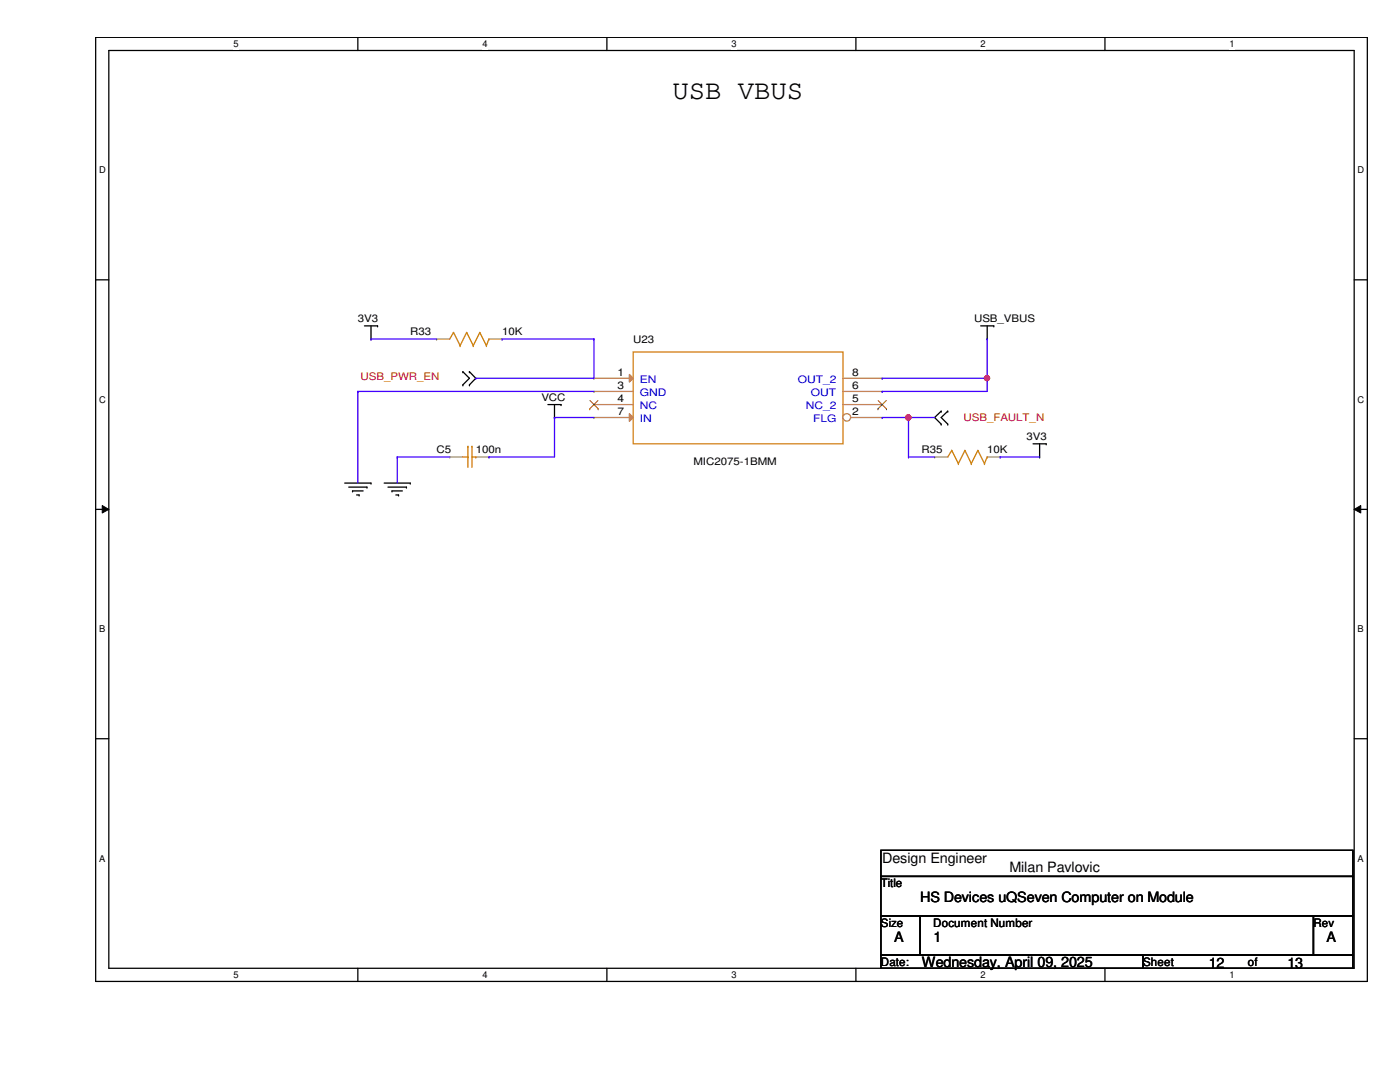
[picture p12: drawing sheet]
<svg xmlns="http://www.w3.org/2000/svg" width="279mm" height="216mm" viewBox="0 0 279 216" stroke-linecap="round" stroke-linejoin="round" font-family="sans-serif">
<path d="M19.1 7.5h253.8v188.3h-253.8zM21.7 10.1h248.6v183.1h-248.6z" fill="none" stroke="#000" stroke-width=".25"/>
<g fill="#fff">
<path d="M46.6 7.7h1v2.1h-1z"/>
<path d="M46.6 193.5h1v2.1h-1z"/>
</g>
<path d="M71.4 7.5v2.6M71.4 193.2v2.6" fill="none" stroke="#000" stroke-width=".25"/>
<g fill="#fff">
<path d="M96.3 7.7h1v2.1h-1z"/>
<path d="M96.3 193.5h1v2.1h-1z"/>
</g>
<path d="M121.1 7.5v2.6M121.1 193.2v2.6" fill="none" stroke="#000" stroke-width=".25"/>
<g fill="#fff">
<path d="M146 7.7h1v2.1h-1z"/>
<path d="M146 193.5h1v2.1h-1z"/>
</g>
<path d="M170.8 7.5v2.6M170.8 193.2v2.6" fill="none" stroke="#000" stroke-width=".25"/>
<g fill="#fff">
<path d="M195.7 7.7h1v2.1h-1z"/>
<path d="M195.7 193.5h1v2.1h-1z"/>
</g>
<path d="M220.5 7.5v2.6M220.5 193.2v2.6" fill="none" stroke="#000" stroke-width=".25"/>
<g fill="#fff">
<path d="M245.4 7.7h1v2.1h-1z"/>
<path d="M245.4 193.5h1v2.1h-1z"/>
<path d="M19.8 32.9h1.3v2.1h-1.3z"/>
<path d="M270.9 32.9h1.3v2.1h-1.3z"/>
<path d="M19.8 78.7h1.3v2.1h-1.3z"/>
<path d="M270.9 78.7h1.3v2.1h-1.3z"/>
</g>
<path d="M19.1 55.8h2.6M270.3 55.8h2.6" fill="none" stroke="#000" stroke-width=".25"/>
<g fill="#fff">
<path d="M19.8 124.5h1.2v2.1h-1.2z"/>
<path d="M270.9 124.5h1.3v2.1h-1.3z"/>
</g>
<path d="M19.1 101.6h2.6M270.3 101.6h2.6" fill="none" stroke="#000" stroke-width=".25"/>
<path d="M20.4 100.9l1.3 .7-1.3 .8zM270.3 101.6l1.3-.7v1.5z" fill="#000"/>
<path d="M20.4 100.9l1.3 .7-1.3 .8zM270.3 101.6l1.3-.7v1.5z" fill="none" stroke="#000" stroke-width=".2"/>
<g fill="#fff">
<path d="M19.8 170.3h1.2v2h-1.2z"/>
<path d="M270.9 170.3h1.3v2h-1.3z"/>
</g>
<g fill="none" stroke="#000" stroke-width=".25">
<path d="M72.7 65h2.7M74 67.6h.1M74 65v2.6M75.4 65h.1M92.4 74.2h.1M92.4 76.8h.1M92.4 74.2l1.3 1.3-1.3 1.3M93.7 76.8h.1M93.7 74.2h.1M93.7 74.2l1.3 1.3-1.3 1.3M195.7 65h2.6M197 67.6h.1"/>
<path d="M197 65v2.6M198.3 65h.1M68.8 96.4h5.2M69.6 97.2h3.6M70.4 98h.1M70.4 98h2.1M71.2 98.8h.5M71.7 98.8h.1M73.2 97.2h.1M74 96.4h.1M76.7 96.4h5.2M77.4 97.2h3.7"/>
<path d="M78.2 98h.1M78.2 98h2.1M79 98.8h.5M79.5 98.8h.1M81.1 97.2h.1M81.9 96.4h.1M109.3 80.7h2.7M110.7 83.3h.1M110.7 80.7v2.6M112 80.7h.1M187.8 82h.1M187.8 84.6h.1"/>
<path d="M187.8 82l-1.3 1.3 1.3 1.3M189.1 84.6h.1M189.1 82h.1M189.1 82l-1.3 1.3 1.3 1.3M206.2 88.6h2.6M207.5 91.2h.1M207.5 88.6v2.6M208.8 88.6h.1M19.1 147.4h2.6M270.3 147.4h2.6M175.8 169.7h94.2v5.2h-94.2zM175.8 174.9h94.2v7.9h-94.2z"/>
<path d="M175.8 182.8h7.8v7.8h-7.8zM175.8 190.6h52.3v2.6h-52.3zM183.6 182.8h78.5v7.8h-78.5zM228.1 190.6h41.9v2.6h-41.9zM262.1 182.8h7.9v7.8h-7.9z"/>
</g>
<g fill="none" stroke="#cc8006" stroke-width=".25">
<path d="M90.5 66.3h.1M90.5 66.3l1.3 2.7M90.5 66.3l-.8 1.3M91.8 69h.1M93.1 66.3h.1M93.1 66.3l-1.3 2.7M93.1 66.3l1.3 2.7M94.4 69h.1M95.8 66.3h.1M95.8 66.3l-1.4 2.7M95.8 66.3l1.3 2.7M97.1 69h.1"/>
<path d="M97.6 67.6h.1M97.6 67.6l-.5 1.4M126.4 70.2h41.8v18.4h-41.8zM92.4 91.2h1M93.4 89.1h.1M93.4 91.2h.1M93.4 89.1v4.2M94.2 89.1h.1M94.2 89.1v4.2M94.2 91.2h.8M95 91.2h.1M189.9 89.9h.1"/>
<path d="M189.9 89.9l1.4 2.6M189.9 89.9l-.8 1.3M191.3 92.5h.1M192.6 89.9h.1M192.6 89.9l-1.3 2.6M192.6 89.9l1.2 2.6M193.8 92.5h.1M195.2 89.9h.1M195.2 89.9l-1.4 2.6M195.2 89.9l1.3 2.6M196.5 92.5h.1M197 91.2h.1"/>
<path d="M197 91.2l-.5 1.3"/>
</g>
<path d="M87.1 67.6h.1M87.1 67.6h2.6M97.6 67.6h2.6M100.2 67.6h.1M89.7 91.2h.1M89.7 91.2h2.7M95 91.2h2.6M97.6 91.2h.1M186.5 91.2h.1M186.5 91.2h2.6M197 91.2h2.6M199.6 91.2h.1" fill="none" stroke="#a84" stroke-width=".25"/>
<path d="M125.6 74.7l.8 .8-.8 .7z" fill="#a84"/>
<path d="M118.5 75.5h.1M118.5 78.1h.1M118.5 75.5h7.9M118.5 78.1h7.9M125.6 74.7l.8 .8-.8 .7zM118.5 80.7h.1M118.5 80.7h7.9" fill="none" stroke="#a84" stroke-width=".25"/>
<path d="M117.7 79.9l1.7 1.7M119.3 79.9l-1.6 1.7M117.7 81.6h.1M119.4 81.6h.1" fill="none" stroke="#804000" stroke-width=".2"/>
<path d="M125.6 82.5l.8 .8-.8 .8z" fill="#a84"/>
<path d="M118.5 83.3h.1M118.5 83.3h7.9M125.6 82.5l.8 .8-.8 .8z" fill="none" stroke="#a84" stroke-width=".25"/>
<circle cx="169" cy="83.3" r=".75" fill="#fff"/>
<g fill="none" stroke="#a84" stroke-width=".25">
<path d="M168.2 78.1h7.9M168.2 75.5h7.9M176.1 78.1h.1M176.1 75.5h.1M168.2 80.7h7.9M169.8 83.3h6.3M176.1 83.3h.1M176.1 80.7h.1"/>
<circle cx="169" cy="83.3" r=".75"/>
</g>
<path d="M175.3 79.9l1.6 1.7M176.9 79.9l-1.7 1.7M175.2 81.6h.1M176.9 81.6h.1" fill="none" stroke="#804000" stroke-width=".2"/>
<path d="M74 67.6h.1M74 67.6h13.1M95 75.5h.1M100.2 67.6h.1M100.2 67.6h18.3M118.5 67.6h.1M118.5 67.6v7.9h-23.5M176.1 75.5h.1M197 67.6h.1M197 67.6v7.9h-20.9" fill="none" stroke="#4200ff" stroke-width=".25"/>
<circle cx="197" cy="75.5" r=".5" fill="#f00"/>
<circle cx="197" cy="75.5" r=".5" fill="none" stroke="#f00" stroke-width=".25"/>
<path d="M71.4 78.1h.1M71.4 78.1v18.3M71.4 78.1h47.1M176.1 78.1h.1M197 75.5h.1M197 75.5v2.6h-20.9M110.7 83.3h.1M110.7 83.3h7.8M110.7 83.3v7.9M176.1 83.3h.1M176.1 83.3h5.2" fill="none" stroke="#4200ff" stroke-width=".25"/>
<circle cx="181.3" cy="83.3" r=".51" fill="#f00"/>
<circle cx="181.3" cy="83.3" r=".51" fill="none" stroke="#f00" stroke-width=".25"/>
<path d="M79.3 91.2h.1M79.3 91.2h10.4M79.3 91.2v5.2M97.6 91.2h.1M97.6 91.2h13.1M181.3 83.3h.1M181.3 91.2h.1M181.3 83.3v7.9M181.3 83.3h5.2M181.3 91.2h5.2M199.6 91.2h.1M199.6 91.2h7.9" fill="none" stroke="#4200ff" stroke-width=".25"/>
<circle cx="197" cy="75.5" r=".5" fill="#f00"/>
<circle cx="197" cy="75.5" r=".5" fill="none" stroke="#f00" stroke-width=".25"/>
<circle cx="181.3" cy="83.3" r=".51" fill="#f00"/>
<circle cx="181.3" cy="83.3" r=".51" fill="none" stroke="#f00" stroke-width=".25"/>
<text font-size="5.5" x="134.2" y="19.7">USB VBUS</text>
<g font-size="2.8">
<text x="176.1" y="172.2">Design Engineer</text>
<text x="201.5" y="174">Milan Pavlovic</text>
<text x="183.6" y="180">HS Devices uQSeven Computer on Module</text>
<text x="178.4" y="187.9">A</text>
<text x="186.3" y="187.9">1</text>
<text x="264.8" y="187.9">A</text>
<text x="183.9" y="192.9">Wednesday, April 09, 2025</text>
<text x="241.2" y="193.1">12</text>
<text x="256.9" y="193.1">13</text>
</g>
<g font-size="2.3">
<text x="175.8" y="177">Title</text>
<text x="175.8" y="184.9">Size</text>
<text x="186.3" y="184.9">Document Number</text>
<text x="262.1" y="184.9">Rev</text>
<text x="175.8" y="192.7">Date:</text>
<text x="228.1" y="192.7">Sheet</text>
<text x="249" y="192.7">of</text>
</g>
<g font-size="2.1">
<text x="71.4" y="64.3">3V3</text>
<text x="194.4" y="64.3">USB_VBUS</text>
<text x="81.9" y="66.9">R33</text>
<text x="100.2" y="66.9">10K</text>
<text x="126.4" y="68.5">U23</text>
<text x="123.2" y="74.9">1</text>
<text x="123.2" y="77.6">3</text>
<text x="170.1" y="77.6">6</text>
<text x="170.1" y="74.9">8</text>
<text x="108" y="80">VCC</text>
<text x="123.2" y="80.2">4</text>
<text x="123.2" y="82.8">7</text>
<text x="170.1" y="82.8">2</text>
<text x="170.1" y="80.2">5</text>
<text x="204.9" y="87.8">3V3</text>
<text x="87.1" y="90.5">C5</text>
<text x="95" y="90.5">100n</text>
<text x="138.4" y="92.8">MIC2075-1BMM</text>
<text x="183.9" y="90.5">R35</text>
<text x="197" y="90.5">10K</text>
</g>
<g font-size="2.1" fill="#f00">
<text x="72" y="75.8">USB_PWR_EN</text>
<text x="192.3" y="83.9">USB_FAULT_N</text>
</g>
<g font-size="2.1" fill="#00c">
<text x="127.7" y="76.5">EN</text>
<text x="159.2" y="76.5">OUT_2</text>
<text x="127.7" y="79.1">GND</text>
<text x="127.7" y="81.7">NC</text>
<text x="160.8" y="81.7">NC_2</text>
<text x="161.8" y="79.1">OUT</text>
<text x="127.7" y="84.3">IN</text>
<text x="162.3" y="84.3">FLG</text>
</g>
<g font-size="1.9">
<text x="46.6" y="9.4">5</text>
<text x="96.3" y="9.4">4</text>
<text x="146" y="9.4">3</text>
<text x="195.7" y="9.4">2</text>
<text x="245.4" y="9.4">1</text>
<text x="19.8" y="34.6">D</text>
<text x="270.9" y="34.6">D</text>
<text x="19.8" y="80.3">C</text>
<text x="270.9" y="80.3">C</text>
<text x="19.8" y="126.2">B</text>
<text x="270.9" y="126.2">B</text>
<text x="19.8" y="171.9">A</text>
<text x="270.9" y="171.9">A</text>
<text x="46.6" y="195.2">5</text>
<text x="96.3" y="195.2">4</text>
<text x="146" y="195.2">3</text>
<text x="195.7" y="195.2">2</text>
<text x="245.4" y="195.2">1</text>
</g>
</svg>
